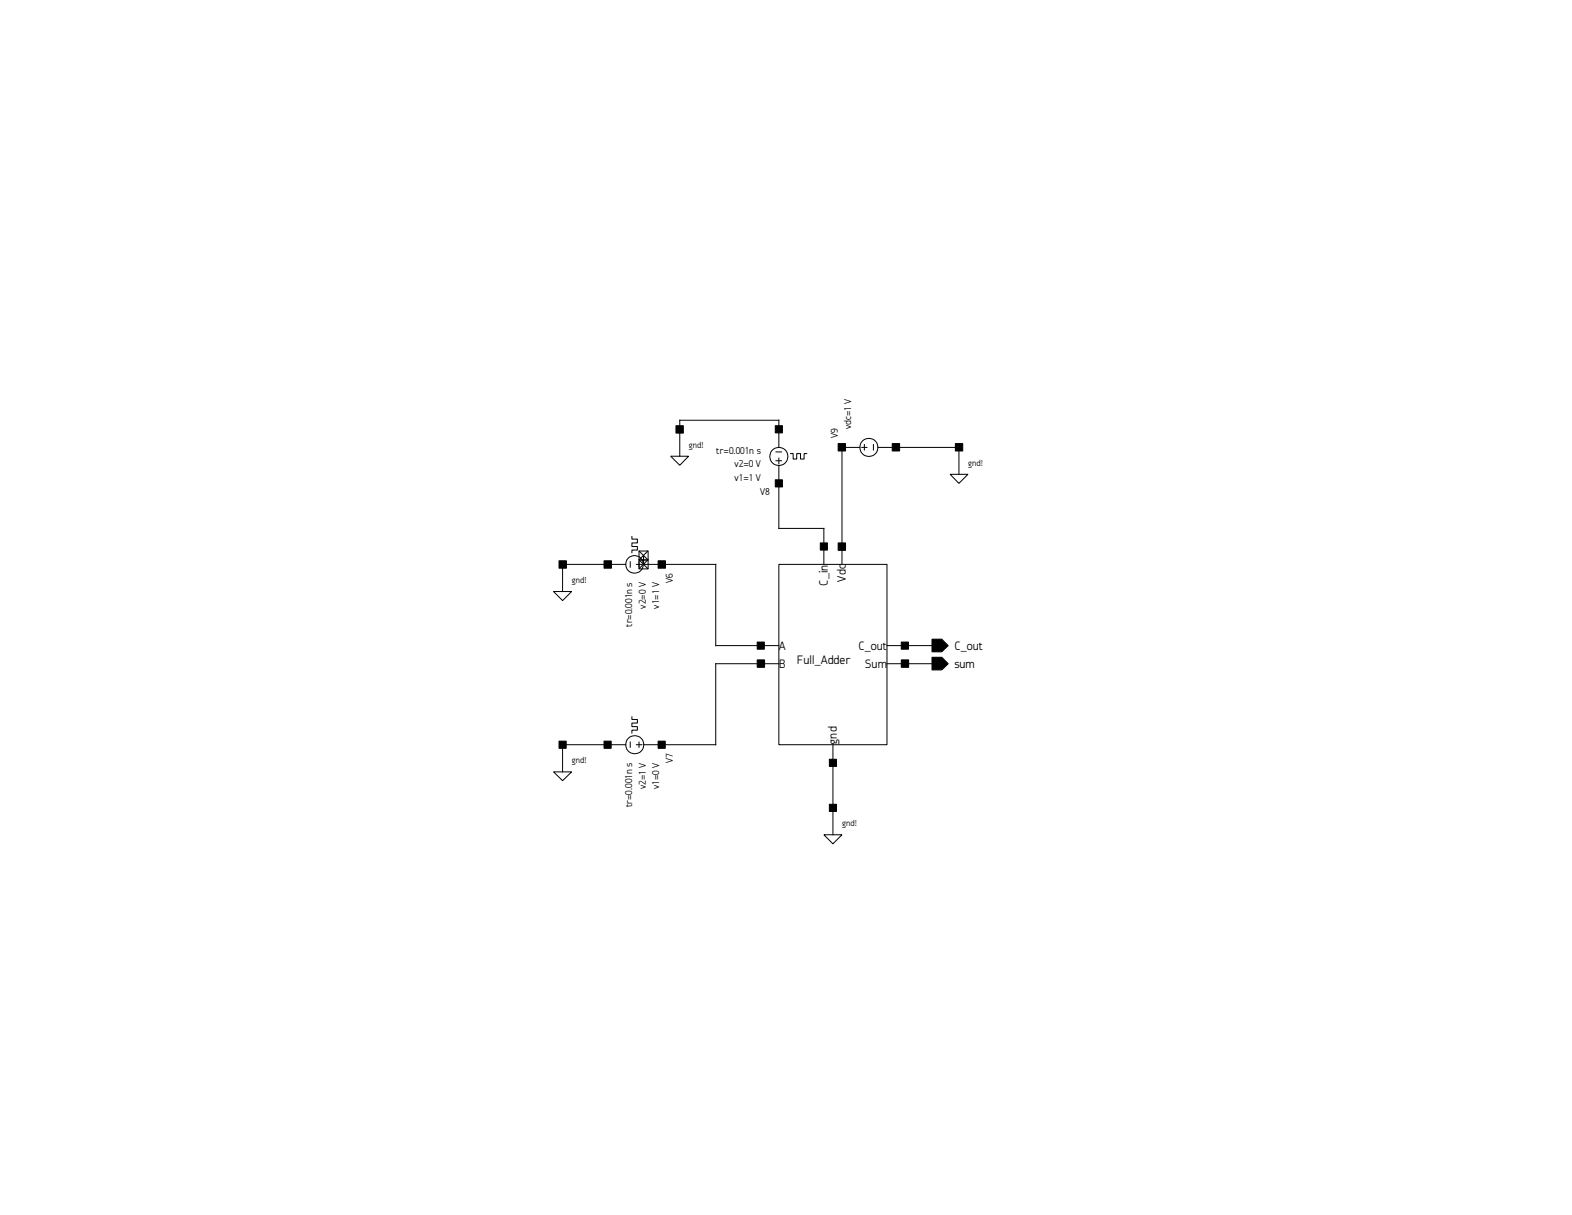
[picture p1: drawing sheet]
<svg xmlns="http://www.w3.org/2000/svg" width="279mm" height="216mm" viewBox="0 0 279 216" stroke-linecap="round" stroke-linejoin="round" font-family="sans-serif">
<g fill="none" stroke="#000" stroke-width=".18">
<path d="M138.4 79.5v-4.8h-17.6v6.4M152.8 79.5h-3.2v20.8M153.2 79.5h.9M153.6 79v1M155.2 79v1M156 79.5h14.4v4.8M112 99.8v1M112.3 95.3v.5h1v.7h-1v.6h1v.6h-1v.5M113.6 99.5h1.6v1.6h-1.6zM113.6 97.9h1.6v1.6h-1.6zM113.6 99.8v1M113.6 97.9l1.5 1.6-1.5 1.5"/>
<path d="M114.4 98.7v1.6h12.8v14.4h11.2M115.1 97.9l-1.5 1.6 1.5 1.5M119.2 81.1h3.2l-1.6 1.6zM137.9 81.9h1M137.9 80.3h1M138.4 82.7v11.2h8v6.4M138.4 81.4v1M140.5 80.6h.5v1h.6v-1h.7v1h.6v-1h.5M168.9 84.3h3.1l-1.6 1.6zM98.4 105.1h3.2l-1.6 1.6zM111.2 100.3h-11.2v4.8M113.1 100.3h1"/>
<path d="M138.4 100.3h19.2v32h-19.2zM138.4 117.9h-11.2v14.4h-12.8M157.6 117.9h9.7M157.6 114.7h9.7M98.4 137.2h3.2l-1.6 1.5zM111.2 132.3h-11.2v4.9M112 131.9v.9M112.3 127.4v.4h1v.7h-1v.6h1v.7h-1v.5M113.1 132.3h1M113.6 131.9v.9M148 132.3v16M146.4 148.3h3.2l-1.6 1.6z"/>
<circle cx="154.4" cy="79.5" r="1.61"/>
<circle cx="138.4" cy="81.1" r="1.61"/>
<circle cx="112.8" cy="100.3" r="1.57"/>
<circle cx="112.8" cy="132.3" r="1.61"/>
</g>
<g fill="#000" stroke="#000" stroke-width=".18">
<path d="M120.1 75.6h1.4v1.4h-1.4zM137.8 75.6h1.3v1.3h-1.3zM149 78.8h1.3v1.3h-1.3zM158.6 78.8h1.3v1.3h-1.3zM169.8 78.8h1.3v1.3h-1.3zM99.4 99.7h1.3v1.3h-1.3zM107.4 99.7h1.3v1.3h-1.3zM117 99.7h1.3v1.3h-1.3zM137.8 85.3h1.3v1.2h-1.3zM145.8 96.5h1.3v1.2h-1.3zM149 96.5h1.3v1.3h-1.3zM134.6 117.3h1.3v1.3h-1.3z"/>
<path d="M134.6 114.1h1.2v1.3h-1.2zM160.2 117.3h1.3v1.3h-1.3zM160.2 114.1h1.3v1.3h-1.3zM165.7 113.6h1.7l1.1 1.1-1.1 1.1h-1.7zM165.7 116.8h1.7l1.1 1.1-1.1 1.1h-1.7zM99.4 131.7h1.2v1.3h-1.2zM107.4 131.7h1.2v1.3h-1.2zM117 131.7h1.2v1.3h-1.2zM147.4 134.9h1.3v1.3h-1.3zM147.4 142.9h1.3v1.3h-1.3z"/>
</g>
<g font-size="2.2">
<text x="147.2" y="104.1" transform="rotate(-90 147.2 104.1)">C_in</text>
<text x="150.3" y="103.3" transform="rotate(-90 150.3 103.3)">Vdc</text>
<text x="138.4" y="118.6">B</text>
<text x="138.4" y="115.4">A</text>
<text x="141.6" y="118.1">Full_Adder</text>
<text x="152.6" y="115.4">C_out</text>
<text x="153.7" y="118.6">Sum</text>
<text x="169.6" y="115.4">C_out</text>
<text x="169.6" y="118.6">sum</text>
<text x="148.7" y="132.3" transform="rotate(-90 148.7 132.3)">gnd</text>
</g>
<g font-size="1.8">
<text x="148.9" y="77.9" transform="rotate(-90 148.9 77.9)">V9</text>
<text x="151.3" y="76.3" transform="rotate(-90 151.3 76.3)">vdc=1 V</text>
<text x="127.3" y="80.6">tr=0.001n s</text>
<text x="130.6" y="83.1">v2=0 V</text>
<text x="130.6" y="85.5">v1=1 V</text>
<text x="135.1" y="87.9">V8</text>
<text x="119.6" y="103.6" transform="rotate(-90 119.6 103.6)">V6</text>
<text x="112.4" y="111.4" transform="rotate(-90 112.4 111.4)">tr=0.001n s</text>
<text x="114.8" y="108.2" transform="rotate(-90 114.8 108.2)">v2=0 V</text>
<text x="117.2" y="108.2" transform="rotate(-90 117.2 108.2)">v1=1 V</text>
<text x="119.6" y="135.6" transform="rotate(-90 119.6 135.6)">V7</text>
<text x="112.4" y="143.5" transform="rotate(-90 112.4 143.5)">tr=0.001n s</text>
<text x="114.8" y="140.2" transform="rotate(-90 114.8 140.2)">v2=1 V</text>
<text x="117.2" y="140.2" transform="rotate(-90 117.2 140.2)">v1=0 V</text>
</g>
<g font-size="1.6">
<text x="122.4" y="79.6">gnd!</text>
<text x="172" y="82.8">gnd!</text>
<text x="101.6" y="103.6">gnd!</text>
<text x="101.6" y="135.6">gnd!</text>
<text x="149.6" y="146.9">gnd!</text>
</g>
</svg>
